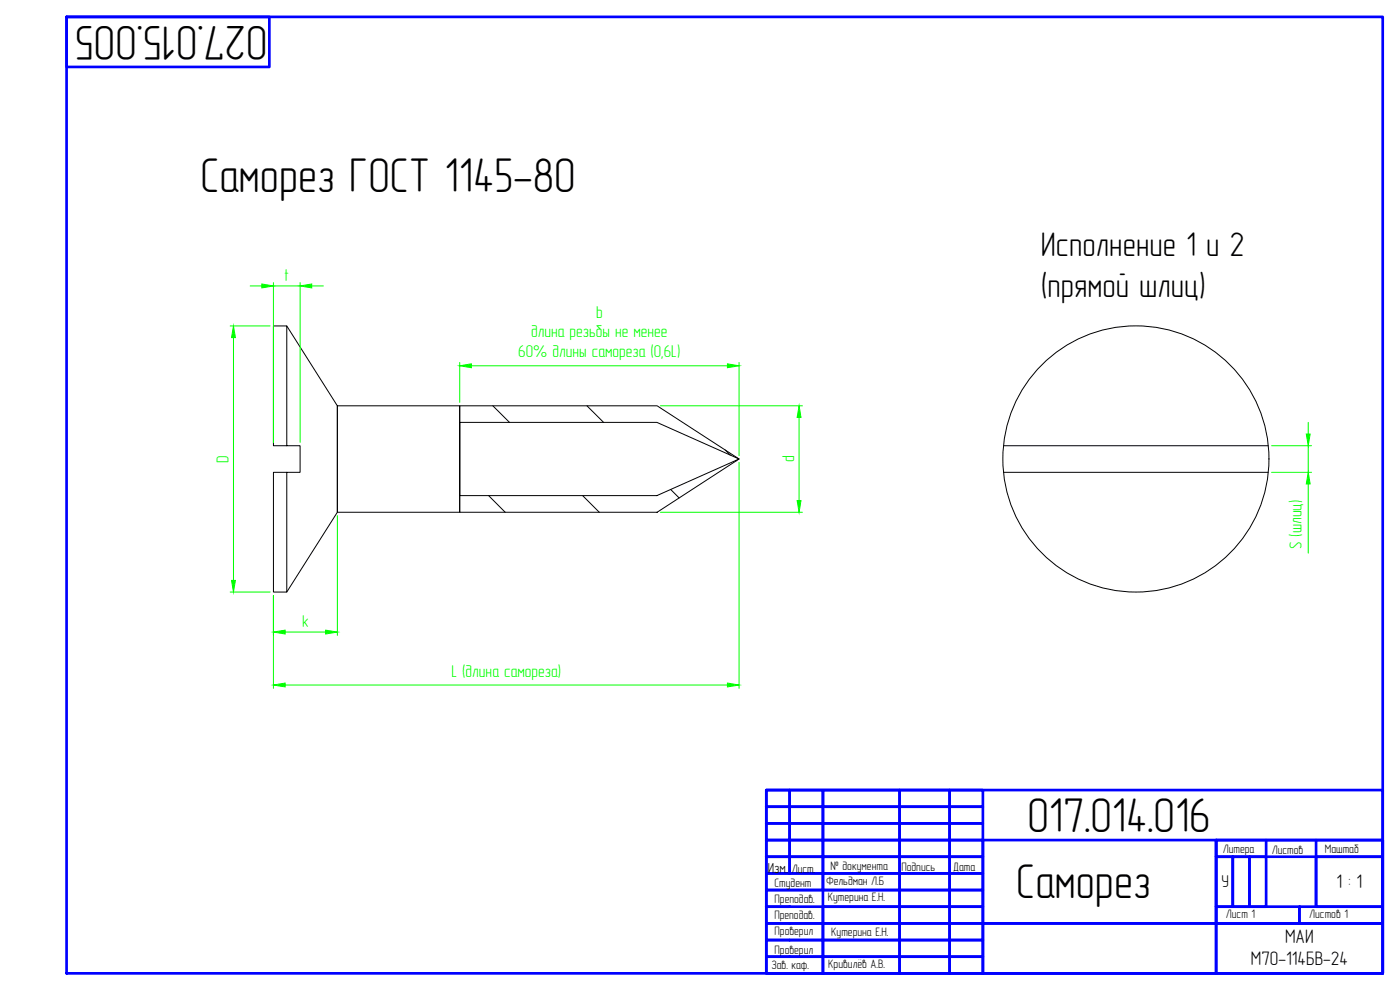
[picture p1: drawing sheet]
<svg xmlns="http://www.w3.org/2000/svg" width="420mm" height="297mm" viewBox="0 0 420 297" stroke-linecap="round" stroke-linejoin="round" font-family="sans-serif">
<g fill="none" stroke="#00f" stroke-width=".8">
<path d="M20 5.1h60.8v15h-60.8zM20 5.1h395v286.9h-395zM230 237.1h185v54.9h-185zM230 237.1h7v4.9h-7zM237 237.1h10v4.9h-10zM247 237.1h23v4.9h-23zM270 237.1h15v4.9h-15zM285 237.1h10v4.9h-10zM230 242h7v5h-7zM230 247h7v5.1h-7zM230 252.1h7v5h-7zM230 257.1h7v5h-7z"/>
<path d="M237 242h10v5h-10zM237 247h10v5.1h-10zM237 252.1h10v5h-10zM237 257.1h10v5h-10zM247 242h23v5h-23zM247 247h23v5.1h-23zM247 252.1h23v5h-23zM247 257.1h23v5h-23zM270 242h15v5h-15zM270 247h15v5.1h-15zM270 252.1h15v5h-15zM270 257.1h15v5h-15z"/>
<path d="M285 242h10v5h-10zM285 247h10v5.1h-10zM285 252.1h10v5h-10zM285 257.1h10v5h-10zM295 252.1h70v39.9h50v-14.9h-120zM365 252.1h50v25h-50zM365 252.1h50v5h-50zM365 257.1h5v14.9h-5zM370 257.1h5v14.9h-5zM375 257.1h5v14.9h-5zM380 252.1v5M395 257.1h20v14.9h-20z"/>
<path d="M395 252.1v19.9M230 262.1h17v4.9h-17zM230 272h17v5.1h-17zM230 277.1h17v5h-17zM247 262.1h23v4.9h-23zM247 267h-17v5h7M247 267h23v5h-23zM247 272h23v5.1h-23zM247 277.1h23v5h-23zM270 262.1h15v4.9h-15zM270 267h15v5h-15zM270 272h15v5.1h-15z"/>
<path d="M270 277.1h15v5h-15zM285 262.1h10v4.9h-10zM285 267h10v5h-10zM285 272h10v5.1h-10zM285 277.1h10v5h-10zM295 277.1h70v14.9h-70zM365 272h25v5.1h-25zM390 272h25v5.1h-25zM230 282.1h17v4.9h-17zM230 287h17v5h-17zM247 282.1h23v4.9h-23zM247 287h23v5h-23z"/>
<path d="M270 282.1h15v4.9h-15zM270 287h15v5h-15zM285 282.1h10v4.9h-10zM285 287h10v5h-10z"/>
</g>
<!-- layer: 0 -->
<g fill="none" stroke="#000" stroke-width=".3">
<path d="M86.1 97.8l15.1 24v31.9l-15.1 23.9M86.1 133.7v-35.9h-4v35.9h8v8h-8v35.9h4v-35.9M101.2 121.8h36.8v31.9h-36.8zM138 126.7h59.1l24.7 11-24.7 11h-59.1zM147.9 121.8l5 4.9M176.1 121.8l5 4.9M217.7 135l1.5 1.6M220.8 138.2l.1 .1M301.2 133.7h79.4M146.6 148.7l5 5M174.9 148.7l5 5M201.3 146.9l2.5 2.5"/>
<path d="M301.2 141.7h79.4"/>
<circle cx="340.9" cy="137.7" r="39.9"/>
</g>
<path d="M138 121.8h59.2l24.6 15.9-24.6 16h-59.2z" fill="none" stroke="#000" stroke-width=".3"/>
<!-- layer: AM_5 -->
<g fill="none" stroke="#0f0" stroke-width=".3">
<path d="M69.1 97.8h12M75.1 85.8h3.5M82.1 84.8v47.9M82.1 85.8h8M90.1 84.8v47.9M93.6 85.8h3.4M70.1 101.3v72.8M138 108.8v11.9M141.5 109.8h76.8M221.8 108.8v27.9M198.2 121.8h42.6M221.8 138.7v67.8"/>
<path d="M239.8 125.3v24.9M381.6 133.7h12M392.6 126.7v3.5M392.6 133.7v8M101.2 154.7v36M198.2 153.7h42.6M381.6 141.7h12M392.6 145.2v20.8M69.1 177.6h12M82.1 178.7v27.8M85.6 189.6h12.1M85.6 205.5h132.7"/>
</g>
<g fill="#0f0" stroke="#0f0" stroke-width=".3">
<path d="M97.7 189.1l3.5 .5-3.5 .6z"/>
<path d="M82.1 189.6l3.5-.5v1.1z"/>
<path d="M82.1 205.5l3.5-.6v1.2z"/>
<path d="M218.3 204.9l3.5 .6-3.5 .6z"/>
<path d="M218.3 109.2l3.5 .6-3.5 .5z"/>
<path d="M138 109.8l3.5-.6v1.1z"/>
<path d="M90.1 85.8l3.5-.6v1.2z"/>
<path d="M78.6 85.2l3.5 .6-3.5 .6z"/>
<path d="M70.1 97.8l.6 3.5h-1.2z"/>
<path d="M69.5 174.1h1.2l-.6 3.5z"/>
<path d="M239.8 121.8l.6 3.5h-1.2z"/>
<path d="M239.2 150.2h1.2l-.6 3.5z"/>
<path d="M392 130.2h1.2l-.6 3.5z"/>
<path d="M392.6 141.7l.6 3.5h-1.2z"/>
</g>
<g font-size="14.6">
<text x="80.3" y="7.9" transform="rotate(-180 80.3 7.9)">027.015.005</text>
<text x="60.1" y="57.5">Саморез ГОСТ 1145-80</text>
<text x="308.4" y="249.7">017.014.016</text>
<text x="305" y="269.3">Саморез</text>
</g>
<g font-size="10.2">
<text x="312.4" y="76.8">Исполнение 1 и 2</text>
<text x="312.3" y="89">(прямой шлиц)</text>
</g>
<g font-size="5.9">
<text x="401.1" y="266.6">1 : 1</text>
<text x="385.7" y="283">МАИ</text>
<text x="375.4" y="289.7">М7О-114БВ-24</text>
</g>
<g font-size="5.1" fill="#0f0">
<text x="85.3" y="84.3">t</text>
<text x="178.9" y="95.3">b</text>
<text x="159.4" y="101.2">длина резьбы не менее</text>
<text x="155.6" y="107.3">60% длины самореза (0,6L)</text>
<text x="68.6" y="138.8" transform="rotate(-90 68.6 138.8)">D</text>
<text x="238.3" y="138.7" transform="rotate(-90 238.3 138.7)">d</text>
<text x="390.6" y="164.7" transform="rotate(-90 390.6 164.7)">S (шлиц)</text>
<text x="90.6" y="188.1">k</text>
<text x="135.5" y="203">L (длина самореза)</text>
</g>
<text font-size="5.1" x="366.5" y="266.1">У</text>
<text font-size="4.4" x="230.4" y="261.8">Изм.</text>
<g font-size="3.7">
<text x="367" y="255.9">Литера</text>
<text x="381.7" y="256.2">Листов</text>
<text x="397.6" y="255.8">Маштаб</text>
<text x="237.6" y="261.8">Лист.</text>
<text x="249.3" y="261.2">№ документа</text>
<text x="270.5" y="261.4">Подпись</text>
<text x="286.1" y="261.4">Дата</text>
<text x="232.5" y="266.2">Студент</text>
<text x="247.9" y="265.6">Фельдман Л.Б</text>
<text x="232.4" y="275.7">Преподав.</text>
<text x="232.5" y="270.9">Преподав.</text>
<text x="248.5" y="270.3">Кутерина Е.Н.</text>
<text x="367.9" y="275.5">Лист 1</text>
<text x="392.9" y="275.5">Листов 1</text>
<text x="232.5" y="280.4">Проверил</text>
<text x="249.5" y="280.7">Кутерина Е.Н.</text>
<text x="232.5" y="286.1">Проверил</text>
<text x="231.5" y="290.7">Зав. каф.</text>
<text x="248.6" y="290.5">Кривилёв А.В.</text>
</g>
</svg>
